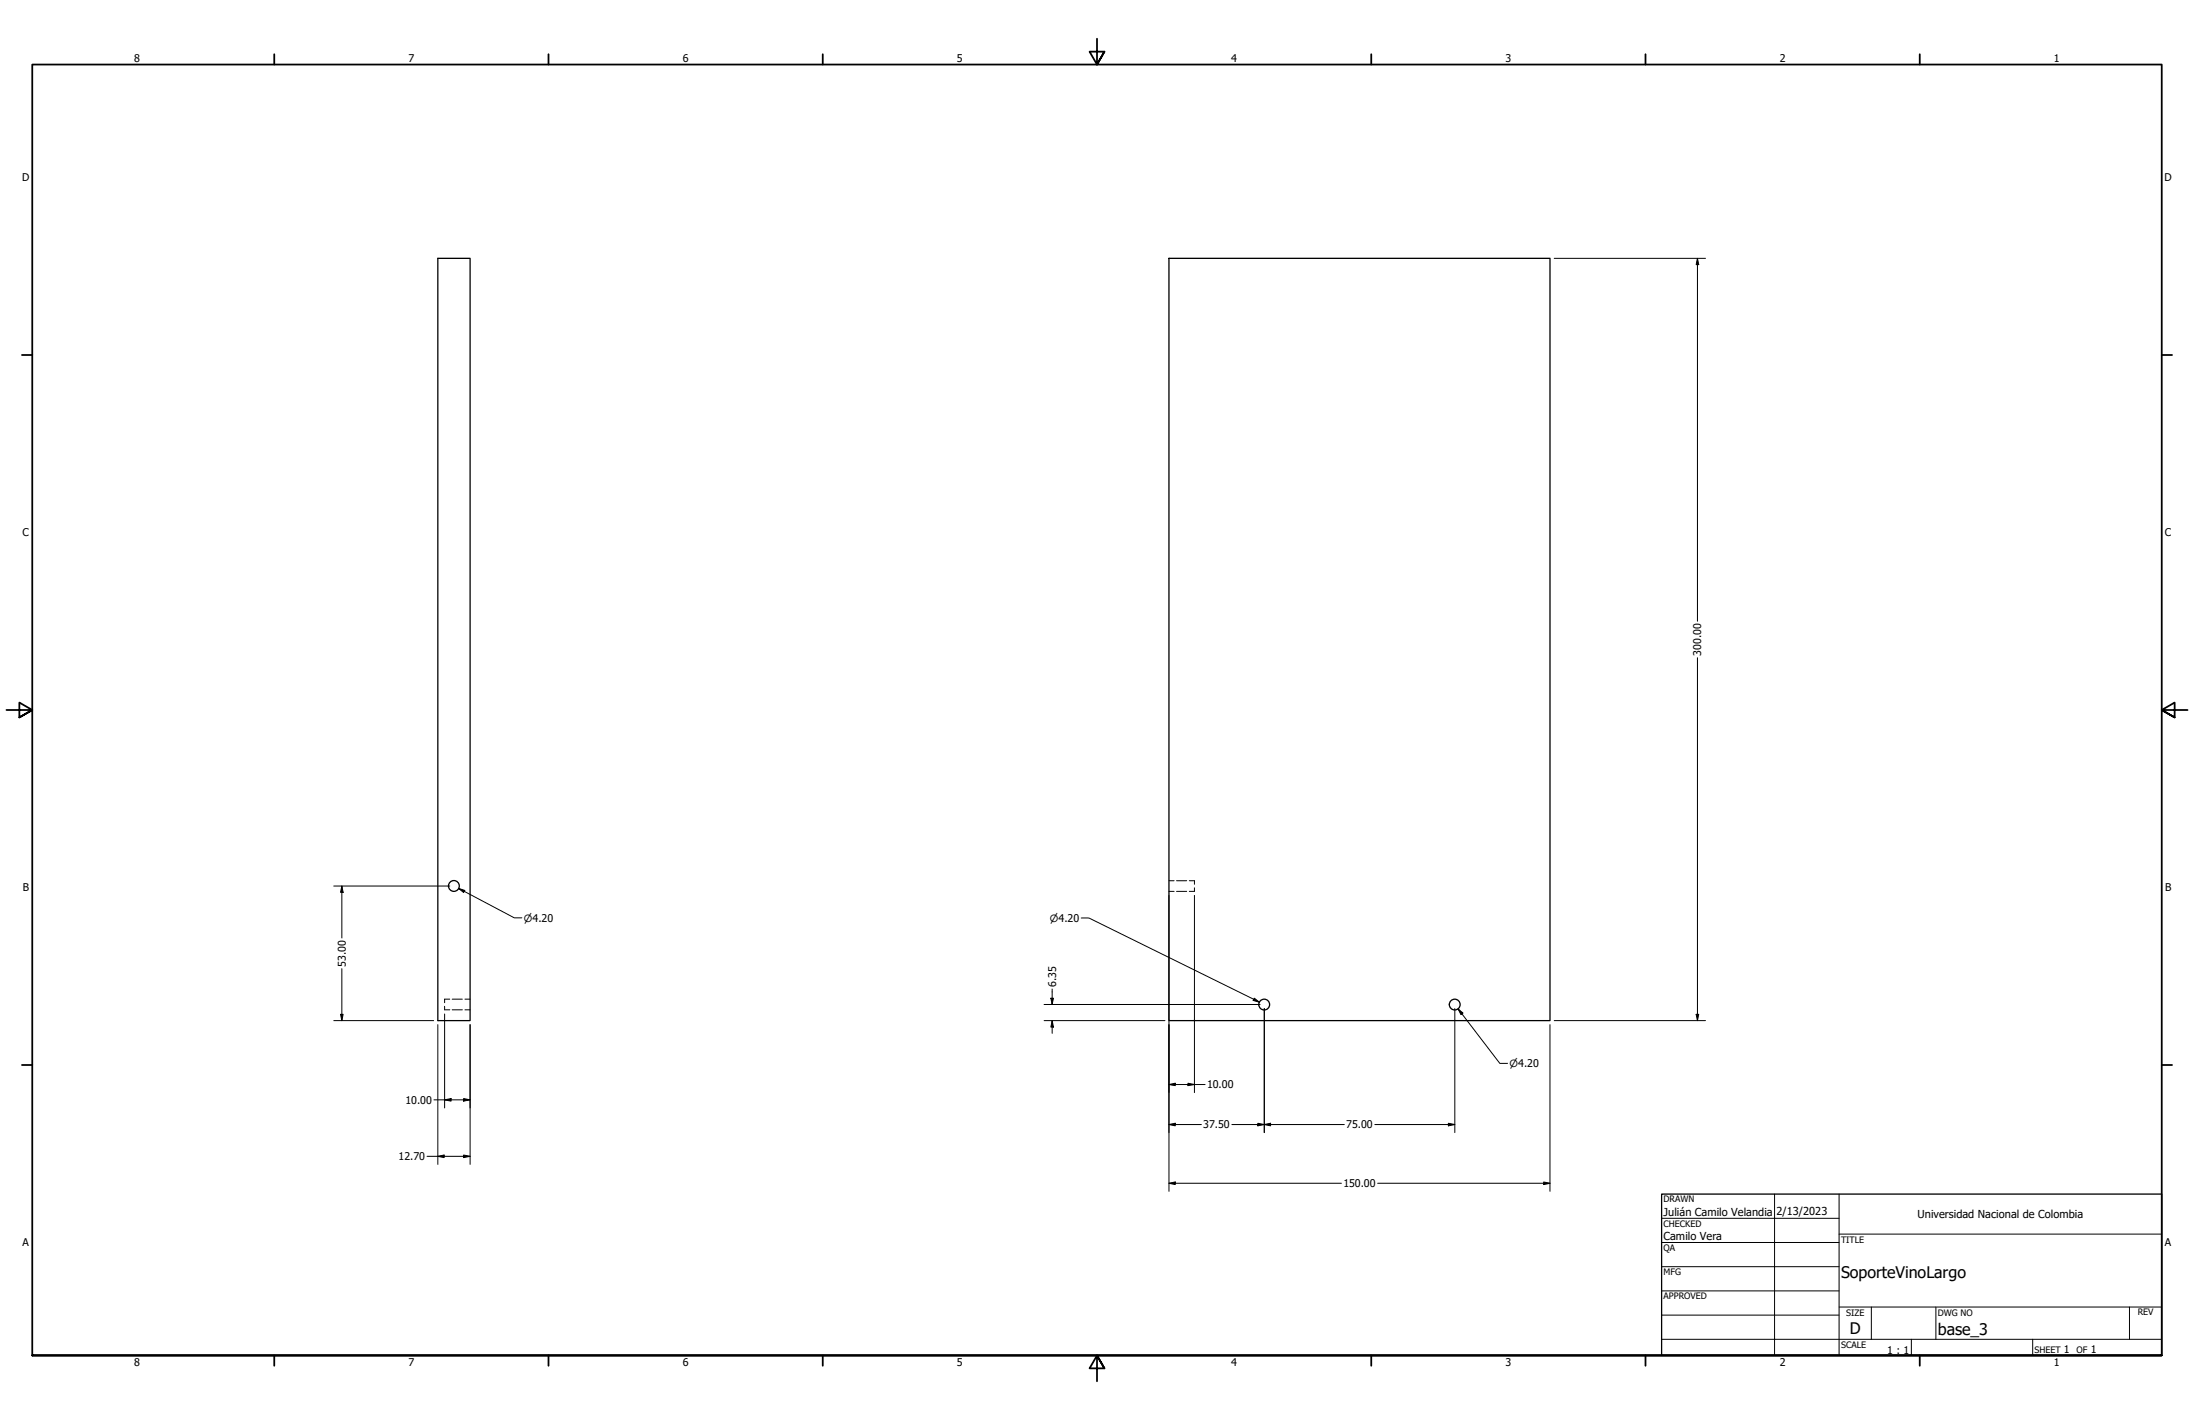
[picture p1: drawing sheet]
<svg xmlns="http://www.w3.org/2000/svg" width="864mm" height="559mm" viewBox="0 0 864 559" stroke-linecap="round" stroke-linejoin="round" font-family="sans-serif">
<!-- layer: Hidden (ANSI) -->
<path d="M460.1 346.6h2.1M460.1 350.8h2.1M463.1 346.6h4M463.1 350.8h4M468.1 346.6h2.1v1.4M470.2 349.4v1.4h-2.1M175 396v1.4h2M177 393.2h-2v1.4M178 397.4h4M178 393.2h4M183 397.4h2M183 393.2h2" fill="none" stroke="#000" stroke-width=".39"/>
<!-- layer: Visible (ANSI) -->
<g fill="none" stroke="#000" stroke-width=".51">
<path d="M172.3 101.7h12.7v299.9h-12.7zM460.1 101.7h150v299.9h-150z"/>
<circle cx="178.7" cy="348.6" r="2.13"/>
<circle cx="497.6" cy="395.3" r="2.13"/>
<circle cx="572.6" cy="395.3" r="2.13"/>
</g>
<!-- layer: Border (ANSI) -->
<g fill="none" stroke="#000" stroke-width=".7">
<path d="M431.8 15.2v10.2l-2.9-5.1h5.8l-2.9 5.1 2.9-5.1M107.9 21.3v4.1M215.9 21.3v4.1M323.8 21.3v4.1M539.8 21.3v4.1M647.7 21.3v4.1M755.6 21.3v4.1M8.6 139.7h4.1M850.9 139.7h4.1M2.5 279.4h10.2l-5.1-2.9v5.8l5.1-2.9-5.1 2.9M861.1 279.4h-10.2l5.1-2.9v5.8l-5.1-2.9 5.1 2.9M8.6 419.1h4.1"/>
<path d="M850.9 419.1h4.1M12.7 533.4v-508h838.2v508h-838.2h838.2M107.9 533.4v4.1M215.9 533.4v4.1M323.8 533.4v4.1M434.7 538.5l-2.9-5.1 2.9 5.1h-5.8l2.9-5.1v10.2M539.8 533.4v4.1M647.7 533.4v4.1M755.6 533.4v4.1"/>
</g>
<!-- layer: Title (ANSI) -->
<g fill="none" stroke="#000" stroke-width=".39">
<path d="M654 479.4h69.9M698.5 469.9v63.5M723.9 469.9v63.5M654 488.9h69.9M654 498.5h69.9M723.9 485.6h127M654 508h69.9M654 517.5h69.9M723.9 514.3h127M736.6 514.3v12.7M762 514.3v12.7M838.2 514.3v12.7"/>
<path d="M654 527h196.9M752.3 527v6.4M800.1 527v6.4"/>
</g>
<path d="M654 469.9h196.9v63.5h-196.9z" fill="none" stroke="#000" stroke-width=".51"/>
<!-- layer: Dimension (ANSI) -->
<g fill="none" stroke="#000" stroke-width=".39">
<path d="M611.8 101.7h59.5M668.1 101.7l.6 2.4h-1.1zM668.1 101.7v142.8M668.1 258.8v142.8M131.4 348.7h45.6M134.6 348.7l.5 2.5h-1.1zM134.6 348.7v20.4M180.5 349.6l2.4 .8-.4 .8zM180.5 349.6l21.9 11.6h3M460.1 352.4v116.4M470.2 352.4v77.6M425.6 361.3h3l67.1 33.1"/>
<path d="M134 399.2h1.1l-.5 2.4zM134.6 381.2v20.4M175 399v37M411 395.3h85M413.6 392.8h1.1l-.6 2.5zM414.1 389.2v6.1M493.7 392.8l2 1.6-2.4-.7zM497.6 396.9v48.8M572.6 396.9v48.8M573.9 397l1.9 1.7-.7 .6zM573.9 397l16.5 21.5h3M667.6 399.2h1.1l-.6 2.4z"/>
<path d="M131.4 401.6h39.3M172.3 403.2v55M185 403.2v55M411 401.6h47.5M414.1 401.6l.6 2.6h-1.1zM414.1 401.6v5.1M610.1 403.2v65.6M611.8 401.6h59.5M170.8 432.8h14.2M175 432.8l2.5-.5v1zM182.5 432.3l2.5 .5-2.5 .5zM460.1 426.8l2.5-.5v.9z"/>
<path d="M460.1 426.8h14.2M467.6 426.3l2.6 .5-2.6 .4zM168.1 455h16.9M172.3 455l2.5-.5v1zM182.5 454.5l2.5 .5-2.5 .5zM460.1 442.5l2.5-.5v1zM460.1 442.5h12.8M484.9 442.5h44.2M495.1 442l2.5 .5-2.5 .5zM497.6 442.5l2.5-.5v1zM541.1 442.5h31.5M570.1 442l2.5 .5-2.5 .5z"/>
<path d="M460.1 465.6l2.5-.5v1.1zM460.1 465.6h67.9M542.3 465.6h67.8M607.6 465.1l2.5 .5-2.5 .6z"/>
</g>
<g fill="#000">
<path d="M668.1 101.7l.6 2.4h-1.1z" fill-rule="evenodd"/>
<path d="M134.6 348.7l.5 2.5h-1.1z" fill-rule="evenodd"/>
<path d="M180.5 349.6l2.4 .8-.4 .8z" fill-rule="evenodd"/>
<path d="M134 399.2h1.1l-.5 2.4z" fill-rule="evenodd"/>
<path d="M413.6 392.8h1.1l-.6 2.5z" fill-rule="evenodd"/>
<path d="M493.7 392.8l2 1.6-2.4-.7z" fill-rule="evenodd"/>
<path d="M573.9 397l1.9 1.7-.7 .6z" fill-rule="evenodd"/>
<path d="M667.6 399.2h1.1l-.6 2.4z" fill-rule="evenodd"/>
<path d="M414.1 401.6l.6 2.6h-1.1z" fill-rule="evenodd"/>
<path d="M175 432.8l2.5-.5v1z" fill-rule="evenodd"/>
<path d="M182.5 432.3l2.5 .5-2.5 .5z" fill-rule="evenodd"/>
<path d="M460.1 426.8l2.5-.5v.9z" fill-rule="evenodd"/>
<path d="M467.6 426.3l2.6 .5-2.6 .4z" fill-rule="evenodd"/>
<path d="M172.3 455l2.5-.5v1z" fill-rule="evenodd"/>
<path d="M182.5 454.5l2.5 .5-2.5 .5z" fill-rule="evenodd"/>
<path d="M460.1 442.5l2.5-.5v1z" fill-rule="evenodd"/>
<path d="M495.1 442l2.5 .5-2.5 .5z" fill-rule="evenodd"/>
<path d="M497.6 442.5l2.5-.5v1z" fill-rule="evenodd"/>
<path d="M570.1 442l2.5 .5-2.5 .5z" fill-rule="evenodd"/>
<path d="M460.1 465.6l2.5-.5v1.1z" fill-rule="evenodd"/>
<path d="M607.6 465.1l2.5 .5-2.5 .6z" fill-rule="evenodd"/>
</g>
<g font-size="6.3">
<text x="724.7" y="502.7">SoporteVinoLargo</text>
<text x="728.1" y="524.9">D</text>
<text x="762.8" y="525.4">base_3</text>
</g>
<g font-size="4.3">
<text x="654.8" y="478.6">Julián Camilo Velandia</text>
<text x="699.3" y="478">2/13/2023</text>
<text x="754.8" y="479.4">Universidad Nacional de Colombia</text>
<text x="654.8" y="488.1">Camilo Vera</text>
</g>
<g font-size="4.2">
<text x="52.8" y="24.4">8</text>
<text x="160.8" y="24.4">7</text>
<text x="268.7" y="24.4">6</text>
<text x="376.7" y="24.4">5</text>
<text x="484.6" y="24.4">4</text>
<text x="592.6" y="24.4">3</text>
<text x="700.5" y="24.4">2</text>
<text x="808.5" y="24.4">1</text>
<text x="8.8" y="71.4">D</text>
<text x="852" y="71.4">D</text>
<text x="8.9" y="211.1">C</text>
<text x="852.2" y="211.1">C</text>
<text x="669.7" y="258" transform="rotate(-90 669.7 258)">300.00</text>
<text x="9" y="350.8">B</text>
<text x="852.2" y="350.8">B</text>
<text x="136.1" y="380.4" transform="rotate(-90 136.1 380.4)">53.00</text>
<text x="415.7" y="388.4" transform="rotate(-90 415.7 388.4)">6.35</text>
<text x="475.1" y="428.3">10.00</text>
<text x="159.6" y="434.3">10.00</text>
<text x="473.6" y="444.1">37.50</text>
<text x="529.9" y="444.1">75.00</text>
<text x="156.9" y="456.6">12.70</text>
<text x="528.8" y="467.2">150.00</text>
<text x="8.9" y="490.5">A</text>
<text x="852.2" y="490.5">A</text>
<text x="742.9" y="532.6">1 : 1</text>
<text x="812.4" y="532.6">1</text>
<text x="823" y="532.6">1</text>
<text x="52.8" y="537.5">8</text>
<text x="160.8" y="537.5">7</text>
<text x="268.7" y="537.5">6</text>
<text x="376.7" y="537.5">5</text>
<text x="484.6" y="537.5">4</text>
<text x="592.6" y="537.5">3</text>
<text x="700.5" y="537.5">2</text>
<text x="808.5" y="537.5">1</text>
</g>
<g font-size="3.9">
<text x="206.2" y="362.6">⌀4.20</text>
<text x="413.3" y="362.7">⌀4.20</text>
<text x="594.2" y="419.9">⌀4.20</text>
</g>
<g font-size="3.5">
<text x="654.8" y="473.2">DRAWN</text>
<text x="654.8" y="482.8">CHECKED</text>
<text x="724.7" y="488.9">TITLE</text>
<text x="654.8" y="492.3">QA</text>
<text x="654.8" y="501.8">MFG</text>
<text x="654.8" y="511.4">APPROVED</text>
<text x="726.7" y="517.7">SIZE</text>
<text x="762.8" y="517.7">DWG NO</text>
<text x="841.4" y="517.7">REV</text>
<text x="724.7" y="530.4">SCALE</text>
<text x="800.9" y="532.6">SHEET</text>
<text x="817.4" y="532.6">OF</text>
</g>
</svg>
